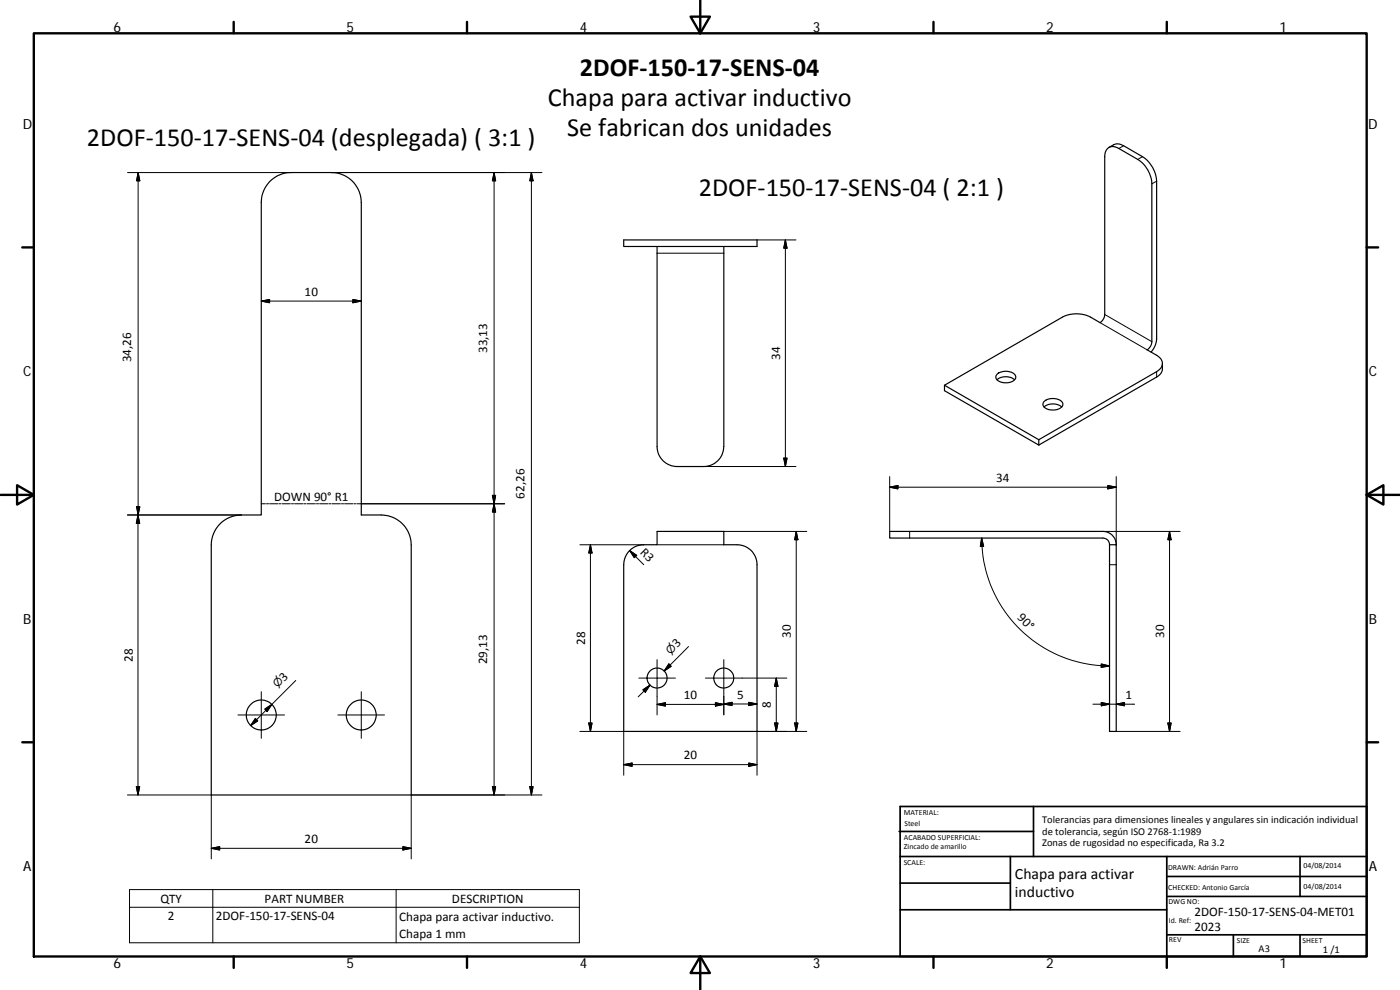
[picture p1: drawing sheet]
<svg xmlns="http://www.w3.org/2000/svg" width="420mm" height="297mm" viewBox="0 0 420 297" stroke-linecap="round" stroke-linejoin="round" font-family="sans-serif">
<g fill="none" stroke="#000" stroke-width=".36">
<path d="M81 54.4a9.1 9.1 0 0 1 6.4-2.6h12a9 9 0 0 1 9 8.9v93.8h6a9 9 0 0 1 9 9v75h-60v-75a9 9 0 0 1 9-9h6v-93.8a9.2 9.2 0 0 1 2.6-6.3zM332.8 44.2l1.4-.8a3.1 3.1 0 0 1 3 .3l5.7 3.3a9.3 9.3 0 0 1 4.2 7.4v47.3a6.3 6.3 0 0 1-1.7 3.9M187.2 72h40v2h-40zM197.2 74v60a6 6 0 0 0 6 6h8a6 6 0 0 0 6-6v-60M283.5 115.6l35.3-20.4a9.4 9.4 0 0 1 8.5 0l2.8 1.6a3.1 3.1 0 0 0 1.4-2.4v-47.4a2.58 2.58 0 0 1 1.3-2.7 2.58 2.58 0 0 1 3 .3l5.6 3.2a9.2 9.2 0 0 1 4.3 7.4v47.3a3 3 0 0 1-1.4 2.5l2.8 1.6a2.6 2.6 0 0 1 1.8 2.5 2.6 2.6 0 0 1-1.8 2.4l-35.3 20.4M283.5 115.6l28.3 16.3M283.5 115.6v1.6l28.3 16.3M299.2 113.9a4.3 4.3 0 0 1 5.3 0M299.5 112.1a4.1 4.1 0 0 1 5.2 .6 1.65 1.65 0 0 1-1.6 2 3.3 3.3 0 0 1-4.2-1.5v-.4zM348.9 109.1v1.6a2.96 2.96 0 0 1-1.8 2.4l-35.3 20.4M311.8 131.9v1.6M313.3 122.1a4.3 4.3 0 0 1 5.3 0"/>
<path d="M313.4 120.5a4.1 4.1 0 0 1 5.5 .3 1.64 1.64 0 0 1-1.6 2.1 3.7 3.7 0 0 1-4.3-1.3v-.4zM189 165.2a5.9 5.9 0 0 1 4.2-1.8h4v-4h20v4h4a6 6 0 0 1 6 6v50.1h-40v-50.1a6.1 6.1 0 0 1 1.8-4.2zM333 163.4h2v56.1h-2zM333 163.4a1.94 1.94 0 0 0-2-2h-64v-2h64a4 4 0 0 1 4 4"/>
<circle cx="78.4" cy="214.5" r="4.5"/>
<circle cx="108.4" cy="214.5" r="4.5"/>
<circle cx="197.2" cy="203.4" r="3"/>
<circle cx="217.2" cy="203.4" r="3"/>
</g>
<g fill="none" stroke="#000" stroke-width=".3">
<path d="M38.3 51.8h49.1M41.5 51.8l.5 2.5h-1zM41.5 51.8v102.7M148.3 51.8v186.7M148.3 51.8l.4 2.5h-.9zM159.5 51.8v186.7M159.5 51.8l.5 2.5h-1zM162.7 51.8h-63.3M337.2 43.7l-1.4 .9M342.9 47l-1.5 .8M347.1 54.4l-1.4 .8M197.2 76h20"/>
<path d="M227.2 72h11.7M235.7 72v68M235.7 72l.5 2.5h-1zM78.4 90.3l2.5-.4v.9zM78.4 90.3h30M105.9 89.9l2.5 .4-2.5 .5zM330.1 96.8l14.2 8.2M331.5 94.4l14.2 8.1M347.1 111.5v1.6M211.2 140h27.7M235.2 137.5h1l-.5 2.5zM38.2 154.5h34.2"/>
<path d="M41 152h1l-.5 2.5zM41.4 154.5v84M41.4 154.5l.5 2.5h-1zM78.4 151.2h1.3M80 151.2h.6M80.9 151.2h2.5M83.7 151.2h.6M84.7 151.2h2.5M87.5 151.2h.6M88.4 151.2h2.5M91.2 151.2h.7M92.2 151.2h2.4"/>
<path d="M95 151.2h.6M95.9 151.2h2.5M98.7 151.2h.6M99.7 151.2h2.5M102.5 151.2h.6M103.4 151.2h2.5M106.2 151.2h.6M107.2 151.2h44.3M147.8 148.6h.9l-.4 2.6zM148.3 151.2l.4 2.4h-.9zM217.2 159.4h24.9M239 159.4v60.1"/>
<path d="M239 159.4l.5 2.5h-1zM267 143v16.4M267 146.2l2.5-.5v1zM267 146.2h68M273 159.4v2M331 159.4h23.2M332.5 145.7l2.5 .5-2.5 .5zM335 143v20.4M351 159.4v60.1M351 159.4l.5 2.5h-1zM174 163.4h19.2M177.2 163.4v56.1"/>
<path d="M177.2 163.4l.5 2.5h-1zM189 165.2l4.2 4.2M189 165.2l2.1 1.4-.7 .7zM197.2 163.4h20M294.6 161.4a38.4 38.4 0 0 0 38.4 38.4M294.6 161.4l.6 2.5-1 .1zM333 169.4h2M197.2 197.9v16.6M200.7 199.2l.7 .7-2.1 1.4zM206.6 194l-7.3 7.3 1.8-1.7M217.2 197.9v16.6M330.5 199.2l2.5 .6-2.5 .4z"/>
<path d="M71.4 214.5h14M76.6 215.6l.8 .7-2.2 1.4zM78.4 207.5v14M79.5 212.8l2.1-1.5-1.4 2.2zM88.8 204.2l-13.6 13.5M101.4 214.5h14M108.4 207.5v14M174 219.5h13.2v13.1M176.7 216.9h1l-.5 2.6zM191.7 203.5h11M192.9 207l2.2-1.5-1.4 2.2zM195.1 205.5l-3.6 3.6"/>
<path d="M197.2 211.3l2.5-.5v1.1zM197.2 211.3h20M211.7 203.5h24.4M214.7 210.8l2.5 .5-2.5 .6zM217.2 211.2l2.5-.5v1zM217.2 211.2h10M224.7 210.7l2.5 .5-2.5 .5zM232.5 216.9h1l-.5 2.6zM233 203.5v16M233 203.5l.5 2.4h-1zM238.5 216.9h1l-.5 2.6zM242.1 219.5h-14.9v13.1"/>
<path d="M328 211.3h12.5M330.5 210.8l2.5 .5-2.5 .5zM335 219.5h19.2M335 211.3l2.5-.5v1zM350.5 216.9h1l-.5 2.6zM38.2 238.5h25.2v19.2M40.9 236h1l-.5 2.5zM147.8 236h.9l-.4 2.5zM159 236h1l-.5 2.5zM162.7 238.5h-39.3v19.2M187.2 229.4l2.5-.5v1zM187.2 229.4h40"/>
<path d="M224.7 228.9l2.5 .5-2.5 .5zM63.4 254.5l2.5-.5v1zM63.4 254.5h60M120.9 254l2.5 .5-2.5 .5zM38.9 266.9h135v16h-135zM38.9 272.2h135M63.9 266.9v16M118.9 266.9v16"/>
</g>
<g fill="none" stroke="#000" stroke-width=".71">
<path d="M10.1 10h400.1v277h-400.1zM70.1 6.6v3.4M140.2 6.6v3.4M207.3 5h5.8l-2.9 5zM210.2 0v10M280.2 6.6v3.4M350.2 6.6v3.4M6.7 74.2h3.4M410.2 74.2h3.4M.2 148.5h9.9M5.1 145.6l5 2.9-5 2.9zM410.2 148.5l5-2.9v5.8z"/>
<path d="M410.2 148.5h9.9M6.7 222.7h3.4M410.2 222.7h3.4M70.1 287v3.4M140.2 287v3.4M210.2 287l2.9 5h-5.8zM210.2 287v10M280.2 287v3.4M350.2 287v3.4"/>
</g>
<g fill="none" stroke="#000" stroke-width=".51">
<path d="M269.8 249.5h40.4M270.1 257h140.1M270.1 242h140.1v45h-140.1zM303.2 257v16M310.2 242v15M350.2 257v30M390.2 257v12M270.1 273h80.1M270.1 265h33.1M350.2 269h60M350.2 263h60M350.2 280.5h60"/>
<path d="M370.2 280.5v6.5M390.2 280.5v6.5"/>
</g>
<g fill="#000" stroke="#000" stroke-width=".3">
<path d="M41.5 51.8l.5 2.5h-1zM148.3 51.8l.4 2.5h-.9zM159.5 51.8l.5 2.5h-1zM235.7 72l.5 2.5h-1zM78.4 90.3l2.5-.4v.9zM105.9 89.9l2.5 .4-2.5 .5zM235.2 137.5h1l-.5 2.5zM41 152h1l-.5 2.5zM41.4 154.5l.5 2.5h-1zM147.8 148.6h.9l-.4 2.6zM148.3 151.2l.4 2.4h-.9zM267 146.2l2.5-.5v1z"/>
<path d="M332.5 145.7l2.5 .5-2.5 .5zM177.2 163.4l.5 2.5h-1zM189 165.2l2.1 1.4-.7 .7zM239 159.4l.5 2.5h-1zM294.6 161.4l.6 2.5-1 .1zM351 159.4l.5 2.5h-1zM200.7 199.2l.7 .7-2.1 1.4zM76.6 215.6l.8 .7-2.2 1.4zM79.5 212.8l2.1-1.5-1.4 2.2zM176.7 216.9h1l-.5 2.6zM192.9 207l2.2-1.5-1.4 2.2zM197.2 211.3l2.5-.5v1.1z"/>
<path d="M214.7 210.8l2.5 .5-2.5 .6zM217.2 211.2l2.5-.5v1zM224.7 210.7l2.5 .5-2.5 .5zM232.5 216.9h1l-.5 2.6zM233 203.5l.5 2.4h-1zM238.5 216.9h1l-.5 2.6zM330.5 199.2l2.5 .6-2.5 .4zM330.5 210.8l2.5 .5-2.5 .5zM335 211.3l2.5-.5v1zM350.5 216.9h1l-.5 2.6zM40.9 236h1l-.5 2.5zM147.8 236h.9l-.4 2.5z"/>
<path d="M159 236h1l-.5 2.5zM187.2 229.4l2.5-.5v1zM224.7 228.9l2.5 .5-2.5 .5zM63.4 254.5l2.5-.5v1zM120.9 254l2.5 .5-2.5 .5z"/>
</g>
<g font-size="7.9">
<text x="174" y="22.8">2DOF‐150‐17‐SENS‐04</text>
<text x="164.4" y="31.8">Chapa para activar inductivo</text>
<text x="170.3" y="40.8">Se fabrican dos unidades</text>
<text x="26.1" y="43.9">2DOF‐150‐17‐SENS‐04 (desplegada) ( 3:1 )</text>
<text x="209.7" y="58.7">2DOF‐150‐17‐SENS‐04 ( 2:1 )</text>
</g>
<g font-size="4.7">
<text x="304.6" y="263.9">Chapa para activar</text>
<text x="304.6" y="269.3">inductivo</text>
</g>
<g font-size="4.2">
<text x="34" y="9.6">6</text>
<text x="104" y="9.6">5</text>
<text x="174" y="9.6">4</text>
<text x="244" y="9.6">3</text>
<text x="314" y="9.6">2</text>
<text x="384" y="9.6">1</text>
<text x="6.8" y="38.7">D</text>
<text x="410.6" y="38.7">D</text>
<text x="7" y="112.9">C</text>
<text x="410.8" y="112.9">C</text>
<text x="7" y="187.1">B</text>
<text x="410.8" y="187.1">B</text>
<text x="7" y="261.3">A</text>
<text x="410.8" y="261.3">A</text>
<text x="34" y="290.4">6</text>
<text x="104" y="290.4">5</text>
<text x="174" y="290.4">4</text>
<text x="244" y="290.4">3</text>
<text x="314" y="290.4">2</text>
<text x="384" y="290.4">1</text>
</g>
<g font-size="3.9">
<text x="91.4" y="88.8">10</text>
<text x="146.2" y="105.9" transform="rotate(-90 146.2 105.9)">33,13</text>
<text x="234.1" y="108" transform="rotate(-90 234.1 108)">34</text>
<text x="39.4" y="108.7" transform="rotate(-90 39.4 108.7)">34,26</text>
<text x="157.4" y="149.6" transform="rotate(-90 157.4 149.6)">62,26</text>
<text x="299" y="144.6">34</text>
<text x="82.3" y="150.3">DOWN 90° R1</text>
<text x="191.9" y="165.9" transform="rotate(45 191.9 165.9)">R3</text>
<text x="305.2" y="185.5" transform="rotate(45 305.2 185.5)">90°</text>
<text x="237.4" y="191.4" transform="rotate(-90 237.4 191.4)">30</text>
<text x="349.4" y="191.4" transform="rotate(-90 349.4 191.4)">30</text>
<text x="175.7" y="193.4" transform="rotate(-90 175.7 193.4)">28</text>
<text x="203.2" y="194.4" transform="rotate(-45 203.2 194.4)">3</text>
<text x="39.9" y="198.5" transform="rotate(-90 39.9 198.5)">28</text>
<text x="146.2" y="199.3" transform="rotate(-90 146.2 199.3)">29,13</text>
<text x="85.3" y="204.6" transform="rotate(-45 85.3 204.6)">3</text>
<text x="205.2" y="209.8">10</text>
<text x="221.2" y="209.6">5</text>
<text x="337.7" y="209.7">1</text>
<text x="231.4" y="212.4" transform="rotate(-90 231.4 212.4)">8</text>
<text x="205.2" y="227.9">20</text>
<text x="91.4" y="252.9">20</text>
<text x="48.1" y="270.8">QTY</text>
<text x="79.4" y="270.8">PART NUMBER</text>
<text x="135.6" y="270.8">DESCRIPTION</text>
<text x="358.5" y="274.9">2DOF‐150‐17‐SENS‐04‐MET01</text>
<text x="50.4" y="276.1">2</text>
<text x="64.8" y="276.1">2DOF‐150‐17‐SENS‐04</text>
<text x="119.8" y="276.2">Chapa para activar inductivo.</text>
<text x="119.8" y="281.5">Chapa 1 mm</text>
<text x="358.5" y="279.4">2023</text>
</g>
<g font-size="3.3">
<text x="201.2" y="196.4" transform="rotate(-45 201.2 196.4)">⌀</text>
<text x="83.3" y="206.6" transform="rotate(-45 83.3 206.6)">⌀</text>
</g>
<g font-size="3.1">
<text x="312.8" y="246.8">Tolerancias para dimensiones lineales y angulares sin indicación individual</text>
<text x="312.8" y="250.4">de tolerancia, según ISO 2768‐1:1989</text>
<text x="312.8" y="254">Zonas de rugosidad no especificada, Ra 3.2</text>
<text x="377.7" y="285.6">A3</text>
<text x="397" y="285.9">1 /1</text>
</g>
<g font-size="2.4">
<text x="271.2" y="244.4">MATERIAL:</text>
<text x="271.3" y="251.9">ACABADO SUPERFICIAL:</text>
<text x="271.4" y="247.9">Steel</text>
<text x="271.3" y="254.6">Zincado de amarillo</text>
<text x="271.2" y="259.7">SCALE:</text>
<text x="350.6" y="260.9">DRAWN: Adrián Parro</text>
<text x="391.2" y="260.6">04/08/2014</text>
<text x="350.6" y="267">CHECKED: Antonio García</text>
<text x="391.2" y="266.6">04/08/2014</text>
<text x="350.7" y="271.4">DWG NO:</text>
<text x="350.8" y="276.8">Id. Ref:</text>
<text x="350.8" y="282.8">REV</text>
<text x="371.2" y="282.9">SIZE</text>
<text x="390.9" y="282.9">SHEET</text>
</g>
</svg>
